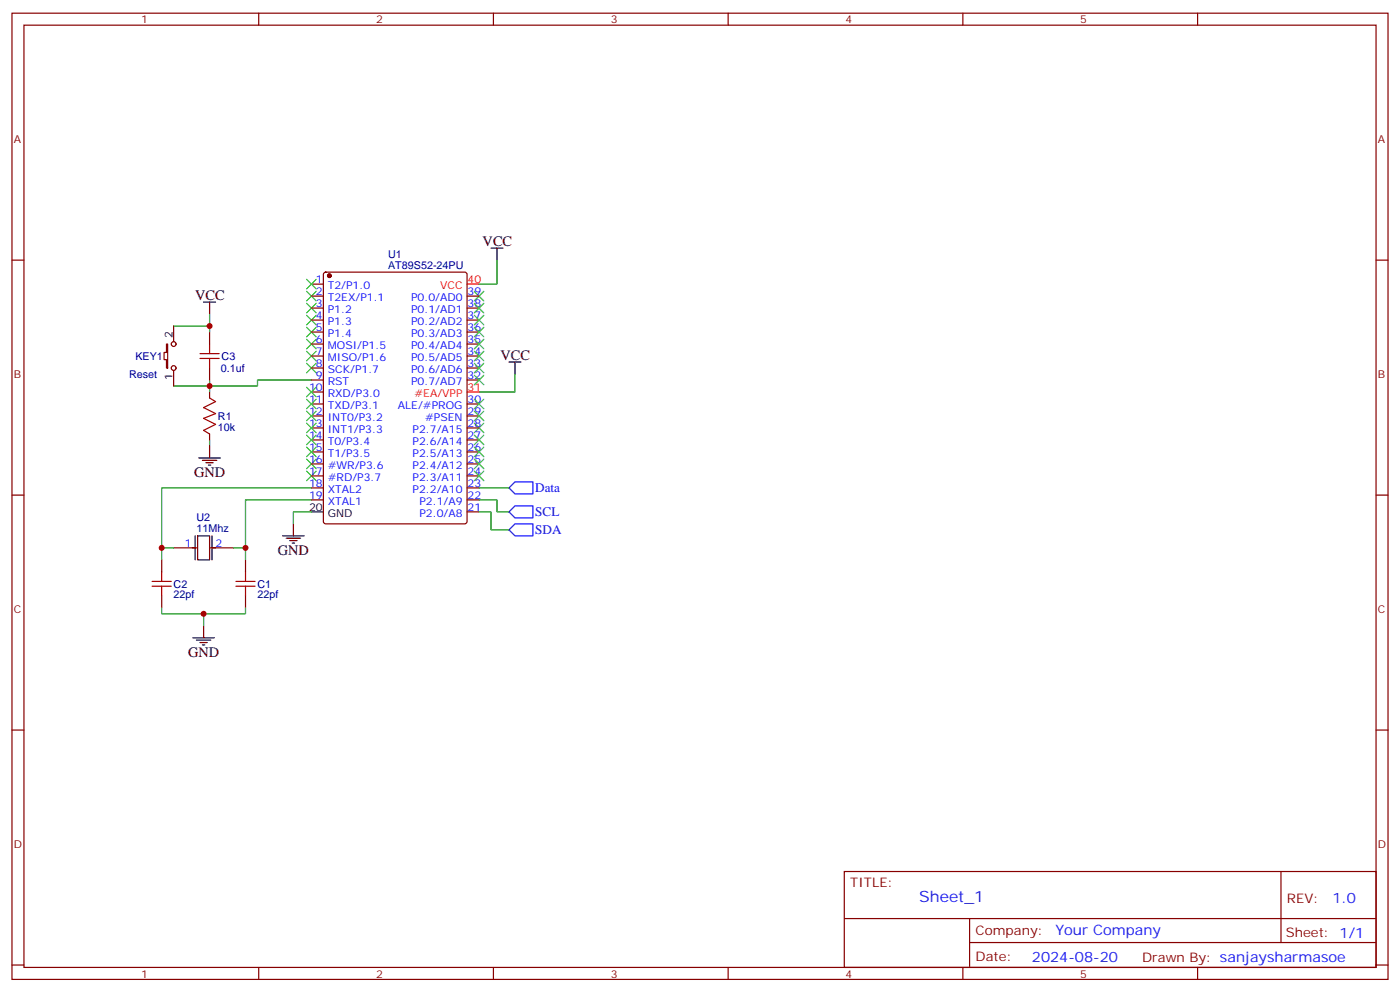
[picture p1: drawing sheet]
<svg xmlns="http://www.w3.org/2000/svg" width="412mm" height="292mm" viewBox="0 0 412 292" stroke-linecap="round" stroke-linejoin="round" font-family="sans-serif">
<g fill="none" stroke="#870000" stroke-width=".35">
<path d="M3.5 3.9h405.4v284.3h-405.4zM7.1 7.4h398.2v277.3h-398.2zM76.2 3.9v3.5M145.3 3.9v3.5M214.5 3.9v3.5M283.6 3.9v3.5M352.8 3.9v3.5M3.5 76.6h3.6M405.3 76.6h3.6M51.2 96v4.5M61.7 97.7v3.5M91.7 83.6h3.5"/>
<path d="M91.7 87.1h3.5M91.7 90.7h3.5M91.7 94.2h3.5M91.7 97.7h3.5M95.5 80.3l.5-.2h40.9l.6 .4 .1 73-.5 .6-41.1 .1-.7-.5-.1-72.9zM137.6 87.1h3.5M137.6 90.7h3.5M137.6 94.2h3.5M137.6 97.7h3.5M49 101.2h.4v7.1h-.4v-2.5h-.7v-2.1h.7zM51.2 109v4.6M61.7 108.3v3.5"/>
<path d="M61.7 115.4v1.7M91.7 101.2h3.5M91.7 104.8h3.5M91.7 108.3h3.5M91.7 111.8h3.5M91.7 115.4h3.5M91.7 118.9h3.5M137.6 101.2h3.5M137.6 104.8h3.5M137.6 108.3h3.5M137.6 111.8h3.5M137.6 118.9h3.5"/>
<path d="M61.7 127.7v1.8M91.7 122.4h3.5M91.7 125.9h3.5M91.7 129.5h3.5M91.7 133h3.5M91.7 136.5h3.5M137.6 122.4h3.5M137.6 125.9h3.5M137.6 129.5h3.5M137.6 133h3.5M137.6 136.5h3.5M3.5 145.7h3.6"/>
<path d="M91.7 140.1h3.5M91.7 143.6h3.5M91.7 147.1h3.5M137.6 140.1h3.5M137.6 143.6h3.5M137.6 147.1h3.5M137.6 150.6h3.5M405.3 145.7h3.6M47.6 164.7v3.6M47.6 175.3v3.6M51.2 161.2h7M61.7 161.2h7.1"/>
<path d="M72.3 164.7v3.6M72.3 175.3v3.6M3.5 214.8h3.6M405.3 214.8h3.6M248.7 256.5h156.6v28.2h-156.6zM377.3 256.5v20.9M248.7 270.3h156.5M285.6 277.4h119.6M285.6 270.3v14.1M3.5 284h3.6M76.2 284.7v3.5M145.3 284.7v3.5"/>
<path d="M214.5 284.7v3.5M283.6 284.7v3.5M352.8 284.7v3.5M405.3 284h3.6"/>
<circle cx="51.2" cy="108.3" r=".71"/>
<circle cx="51.2" cy="101.2" r=".71"/>
</g>
<g fill="none" stroke="#3c3" stroke-width=".35">
<path d="M90.3 99.8l2.8 2.9M90.3 96.3l2.8 2.8M90.3 92.8l2.8 2.8M90.3 89.3l2.8 2.8M90.3 85.7l2.8 2.8M90.3 82.2l2.8 2.8M93.1 99.8l-2.8 2.9M93.1 96.3l-2.8 2.8M93.1 92.8l-2.8 2.8M93.1 89.3l-2.8 2.8M93.1 85.7l-2.8 2.8M93.1 82.2l-2.8 2.8"/>
<path d="M139.7 85.7l2.8 2.8M139.7 89.3l2.8 2.8M139.7 92.8l2.8 2.8M139.7 96.3l2.8 2.8M139.7 99.8l2.8 2.9M142.5 85.7l-2.8 2.8M142.5 89.3l-2.8 2.8M142.5 92.8l-2.8 2.8M142.5 96.3l-2.8 2.8M142.5 99.8l-2.8 2.9M90.3 106.9l2.8 2.8M90.3 103.4l2.8 2.8"/>
<path d="M90.3 113.9l2.8 2.9M90.3 117.5l2.8 2.8M93.1 106.9l-2.8 2.8M93.1 103.4l-2.8 2.8M93.1 113.9l-2.8 2.9M93.1 117.5l-2.8 2.8M139.7 103.4l2.8 2.8M139.7 106.9l2.8 2.8M139.7 110.4l2.8 2.8M139.7 117.5l2.8 2.8M142.5 103.4l-2.8 2.8M142.5 106.9l-2.8 2.8"/>
<path d="M142.5 110.4l-2.8 2.8M142.5 117.5l-2.8 2.8M90.3 138.6l2.8 2.9M90.3 135.1l2.8 2.8M90.3 121l2.8 2.8M90.3 124.5l2.8 2.9M90.3 128.1l2.8 2.8M90.3 131.6l2.8 2.8M93.1 135.1l-2.8 2.8M93.1 138.6l-2.8 2.9M93.1 121l-2.8 2.8M93.1 124.5l-2.8 2.9"/>
<path d="M93.1 128.1l-2.8 2.8M93.1 131.6l-2.8 2.8M139.7 124.5l2.8 2.9M139.7 121l2.8 2.8M139.7 128.1l2.8 2.8M139.7 131.6l2.8 2.8M139.7 135.1l2.8 2.8M139.7 138.6l2.8 2.9M142.5 124.5l-2.8 2.9M142.5 121l-2.8 2.8M142.5 128.1l-2.8 2.8M142.5 131.6l-2.8 2.8"/>
<path d="M142.5 135.1l-2.8 2.8M142.5 138.6l-2.8 2.9"/>
</g>
<g fill="none" stroke="#008700" stroke-width=".35">
<path d="M146.4 76.6v7h-5.3M61.7 92.4v3.6h-10.5M61.7 96v1.7M61.7 111.8v1.8h-10.5M91.7 111.8h-15.9v1.8h-14.1v1.8M151.7 110.1v5.3h-10.6M61.7 129.5v1.7M91.7 147.1h-19.4v14.1M91.7 143.6h-44.1v17.6M91.7 150.6h-5.3v3.6M141.1 150.6h3.5v5.3h5.3M141.1 147.1h5.3v3.5h3.5"/>
<path d="M141.1 143.6h8.8M47.6 178.9v1.7h24.7v-1.7M51.2 161.2h-3.6v3.5M68.8 161.2h3.5v3.5M60 180.6v3.5"/>
</g>
<g fill="none" stroke="#000" stroke-width=".35">
<path d="M144.6 73h3.6M146.4 73v3.6M60 88.9h3.5M61.7 88.9v3.5M149.9 106.5h3.6M151.7 106.5v3.6M58.6 134.8h6.3M59.6 135.5h4.3M60.7 136.2h2.1M61.4 136.9h.7M61.7 131.2v3.6M57.5 157.7v7"/>
<path d="M58.2 157.7h3.5v7h-3.5zM62.4 157.7v7M83.3 157.7h6.3M84.3 158.4h4.2M85.4 159.1h2.1M86.1 159.8h.7M86.4 154.2v3.5M91.7 150.6h3.5M56.6 161.2h.8M62.7 161.2h.8M56.8 187.7h6.3M57.9 188.4h4.2"/>
<path d="M58.9 189.1h2.1M59.6 189.8h.7M60 184.1v3.6"/>
</g>
<g fill="none" stroke="#a10000" stroke-width=".35">
<path d="M58.9 105.5h5.7M58.9 104.1h5.7M61.7 117.1l1.8 1.1-3.5 1.7 3.5 1.8-3.5 1.4 3.5 1.8-3.5 1.7 1.7 1.1M61.7 101.2v2.9M61.7 105.5v2.8M44.8 172.5h5.6M44.8 171.1h5.6M47.6 168.3v2.8M47.6 172.5v2.8M69.5 172.5h5.6M69.5 171.1h5.6M72.3 168.3v2.8"/>
<path d="M72.3 172.5v2.8"/>
</g>
<circle cx="97" cy="81.1" r=".53" fill="#870000" stroke="#870000" stroke-width=".35"/>
<path d="M137.6 83.6h3.5M137.6 115.4h3.5" fill="none" stroke="#f00" stroke-width=".35"/>
<path d="M149.9 150.6l1.8-1.7h5.3v3.5h-5.3zM149.9 143.6l1.8-1.8h5.3v3.5h-5.3zM151.7 154.2h5.3v3.5h-5.3l-1.8-1.8z" fill="none" stroke="#00f" stroke-width=".35"/>
<g fill="#c00">
<circle cx="61.7" cy="96" r=".88"/>
<circle cx="61.7" cy="113.6" r=".88"/>
<circle cx="72.3" cy="161.2" r=".88"/>
<circle cx="47.6" cy="161.2" r=".88"/>
<circle cx="60" cy="180.6" r=".88"/>
</g>
<text font-size="4.6" fill="#00f" x="270.8" y="265.5">Sheet_1</text>
<g font-size="4.2">
<text x="142.2" y="72.3">VCC</text>
<text x="57.5" y="88.2">VCC</text>
<text x="147.5" y="105.8">VCC</text>
<text x="57.1" y="140.4">GND</text>
<text x="81.8" y="163.3">GND</text>
<text x="55.4" y="193.3">GND</text>
</g>
<g font-size="4.2" fill="#00f">
<text x="392.5" y="265.7">1.0</text>
<text x="310.9" y="275.3">Your Company</text>
<text x="304" y="283.1">2024-08-20</text>
</g>
<g font-size="3.9" fill="#00f">
<text x="157.7" y="144.9">Data</text>
<text x="157.7" y="151.9">SCL</text>
<text x="157.7" y="157.2">SDA</text>
</g>
<g font-size="3.9" fill="#800">
<text x="250.5" y="261.1">TITLE:</text>
<text x="379.1" y="265.7">REV:</text>
<text x="287.4" y="275.3">Company:</text>
<text x="378.7" y="275.9">Sheet: 1/1</text>
<text x="287.4" y="282.9">Date:</text>
<text x="336.4" y="283">Drawn By: sanjaysharmasoe</text>
</g>
<g font-size="3.2" fill="#800">
<text x="41.6" y="6.9">1</text>
<text x="110.8" y="6.9">2</text>
<text x="179.9" y="6.9">3</text>
<text x="249.1" y="6.9">4</text>
<text x="318.2" y="6.9">5</text>
<text x="4.1" y="42">A</text>
<text x="405.9" y="42">A</text>
<text x="4.1" y="111.1">B</text>
<text x="405.9" y="111.1">B</text>
<text x="4.1" y="180.3">C</text>
<text x="405.9" y="180.3">C</text>
<text x="4.1" y="249.4">D</text>
<text x="405.9" y="249.4">D</text>
<text x="41.6" y="287.7">1</text>
<text x="110.8" y="287.7">2</text>
<text x="179.9" y="287.7">3</text>
<text x="249.1" y="287.7">4</text>
<text x="318.2" y="287.7">5</text>
</g>
<g font-size="3.2" fill="#000080">
<text x="114.3" y="75.8">U1</text>
<text x="114.3" y="79">AT89S52-24PU</text>
<text x="39.9" y="105.9">KEY1</text>
<text x="65.3" y="105.9">C3</text>
<text x="38" y="111.2">Reset</text>
<text x="65.1" y="109.4">0.1uf</text>
<text x="64.2" y="123.6">R1</text>
<text x="64.2" y="126.7">10k</text>
<text x="57.9" y="153.3">U2</text>
<text x="57.9" y="156.5">11Mhz</text>
<text x="51.2" y="173">C2</text>
<text x="75.8" y="173">C1</text>
<text x="51.2" y="176.1">22pf</text>
<text x="75.8" y="176.1">22pf</text>
</g>
<g font-size="3.2" fill="#00f">
<text x="93.1" y="83.3">1</text>
<text x="93.1" y="86.8">2</text>
<text x="96.6" y="85">T2/P1.0</text>
<text x="96.6" y="88.5">T2EX/P1.1</text>
<text x="121.1" y="88.5">P0.0/AD0</text>
<text x="137.8" y="86.8">39</text>
<text x="93.1" y="90.3">3</text>
<text x="93.1" y="93.8">4</text>
<text x="96.6" y="92.1">P1.2</text>
<text x="96.6" y="95.6">P1.3</text>
<text x="121.1" y="95.6">P0.2/AD2</text>
<text x="121.1" y="92.1">P0.1/AD1</text>
<text x="137.8" y="93.8">37</text>
<text x="137.8" y="90.3">38</text>
<text x="93.1" y="97.4">5</text>
<text x="93.1" y="100.9">6</text>
<text x="96.6" y="99.1">P1.4</text>
<text x="121.1" y="99.1">P0.3/AD3</text>
<text x="137.8" y="100.9">35</text>
<text x="137.8" y="97.4">36</text>
<text x="93.1" y="104.4">7</text>
<text x="93.1" y="107.9">8</text>
<text x="96.6" y="102.7">MOSI/P1.5</text>
<text x="96.6" y="106.2">MISO/P1.6</text>
<text x="121.1" y="106.2">P0.5/AD5</text>
<text x="121.1" y="102.7">P0.4/AD4</text>
<text x="137.8" y="107.9">33</text>
<text x="137.8" y="104.4">34</text>
<text x="93.1" y="111.5">9</text>
<text x="96.6" y="109.7">SCK/P1.7</text>
<text x="96.6" y="113.2">RST</text>
<text x="121.1" y="113.2">P0.7/AD7</text>
<text x="121.1" y="109.7">P0.6/AD6</text>
<text x="137.8" y="111.5">32</text>
<text x="91" y="115">10</text>
<text x="91" y="118.5">11</text>
<text x="96.6" y="116.8">RXD/P3.0</text>
<text x="137.8" y="118.5">30</text>
<text x="91" y="122.1">12</text>
<text x="91" y="125.6">13</text>
<text x="96.6" y="120.3">TXD/P3.1</text>
<text x="96.6" y="123.8">INT0/P3.2</text>
<text x="117.2" y="120.3">ALE/#PROG</text>
<text x="125.2" y="123.8">#PSEN</text>
<text x="137.8" y="125.6">28</text>
<text x="137.8" y="122.1">29</text>
<text x="91" y="129.1">14</text>
<text x="96.6" y="127.4">INT1/P3.3</text>
<text x="96.6" y="130.9">T0/P3.4</text>
<text x="121.5" y="130.9">P2.6/A14</text>
<text x="121.5" y="127.4">P2.7/A15</text>
<text x="137.8" y="129.1">27</text>
<text x="91" y="132.6">15</text>
<text x="91" y="136.2">16</text>
<text x="96.6" y="134.4">T1/P3.5</text>
<text x="96.6" y="137.9">#WR/P3.6</text>
<text x="121.5" y="137.9">P2.4/A12</text>
<text x="121.5" y="134.4">P2.5/A13</text>
<text x="137.8" y="136.2">25</text>
<text x="137.8" y="132.6">26</text>
<text x="91" y="139.7">17</text>
<text x="91" y="143.2">18</text>
<text x="96.6" y="141.5">#RD/P3.7</text>
<text x="121.5" y="141.5">P2.3/A11</text>
<text x="137.8" y="143.2">23</text>
<text x="137.8" y="139.7">24</text>
<text x="91" y="146.8">19</text>
<text x="96.6" y="145">XTAL2</text>
<text x="96.6" y="148.5">XTAL1</text>
<text x="121.5" y="145">P2.2/A10</text>
<text x="123.6" y="148.5">P2.1/A9</text>
<text x="137.8" y="146.8">22</text>
<text x="123.6" y="152">P2.0/A8</text>
<text x="137.8" y="150.3">21</text>
<text x="54.4" y="160.9">1</text>
<text x="63.5" y="160.9">2</text>
</g>
<g font-size="3.2" fill="#f00">
<text x="137.8" y="83.3">40</text>
<text x="129.7" y="85">VCC</text>
<text x="122.1" y="116.8">#EA/VPP</text>
<text x="137.8" y="115">31</text>
</g>
<g font-size="3.2">
<text x="50.8" y="99.5" transform="rotate(-90 50.8 99.5)">2</text>
<text x="50.8" y="111.7" transform="rotate(-90 50.8 111.7)">1</text>
<text x="91" y="150.3">20</text>
<text x="96.6" y="152">GND</text>
</g>
</svg>
